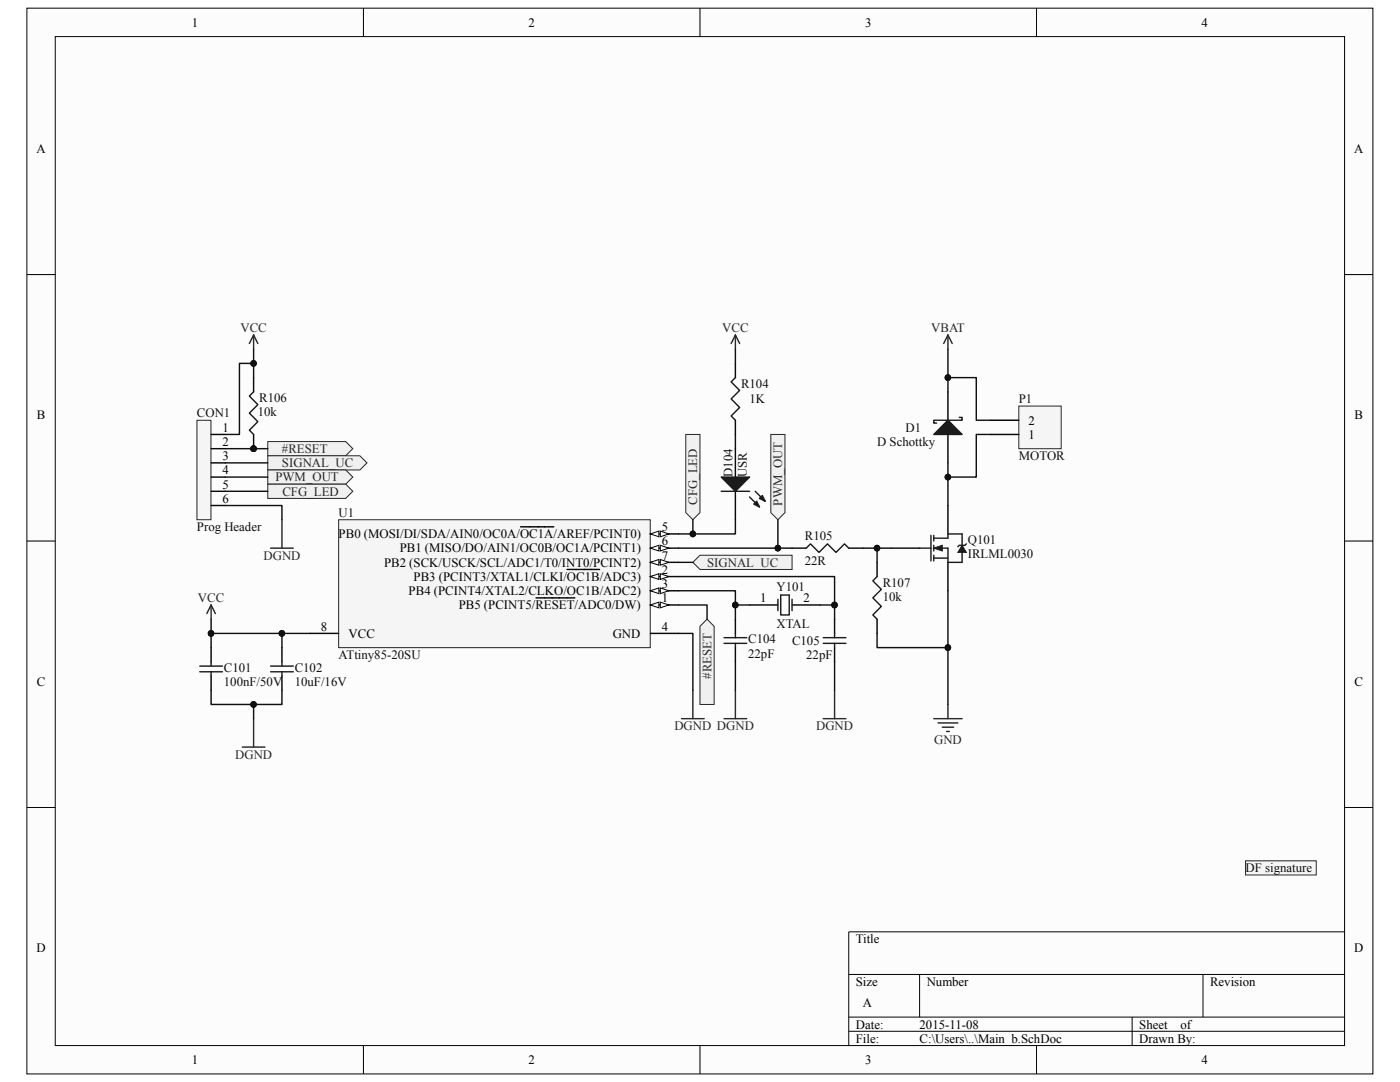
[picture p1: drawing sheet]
<svg xmlns="http://www.w3.org/2000/svg" width="279mm" height="216mm" viewBox="0 0 279 216" stroke-linecap="round" stroke-linejoin="round" font-family="sans-serif">
<path d="M5.4 1.6h268.6v212.7h-268.6z" fill="#fcfcfc"/>
<path d="M5.4 1.6h268.6v212.7h-268.6z" fill="none" stroke="#000" stroke-width=".2"/>
<path d="M11 7.3h257.3v201.3h-257.3z" fill="#fcfcfc"/>
<g fill="none" stroke="#000" stroke-width=".2">
<path d="M11 7.3h257.3v201.3h-257.3zM72.5 1.6v5.7M139.7 1.6v5.7M206.9 1.6v5.7M5.4 54.8h5.6M268.4 54.8h5.6M5.4 108h5.6M268.4 108h5.6M5.4 161.1h5.6M268.4 161.1h5.6M169.4 194.4h99M183.5 194.4v8.5"/>
<path d="M240.1 194.4v8.5M268.4 185.9h-99v22.7M72.5 208.6v5.7M139.7 208.6v5.7M169.4 202.9h99M169.4 205.8h99M206.9 208.6v5.7M225.9 202.9v5.7"/>
</g>
<path d="M67.6 103.7h62.2v25.5h-62.2z" fill="#f5f5f5"/>
<path d="M67.6 103.7h62.2v25.5h-62.2z" fill="none" stroke="#262626" stroke-width=".2"/>
<path d="M129.8 120.7h5.7" fill="none" stroke="#000" stroke-width=".28"/>
<g fill="#fcfcfc" stroke="#000" stroke-width=".2">
<path d="M129.8 120.7l1.7-.5v1.1z"/>
<path d="M131.8 120.2l1.7 .5-1.7 .6z"/>
</g>
<path d="M107 119.3h7.7M129.8 115h5.7" fill="none" stroke="#000" stroke-width=".28"/>
<g fill="#fcfcfc" stroke="#000" stroke-width=".2">
<path d="M129.8 115l1.7-.5v1.1z"/>
<path d="M131.8 114.5l1.7 .5-1.7 .6z"/>
</g>
<path d="M113.2 113.6h6.4M129.8 117.9h5.7" fill="none" stroke="#000" stroke-width=".28"/>
<g fill="#fcfcfc" stroke="#000" stroke-width=".2">
<path d="M129.8 117.9l1.7-.6v1.1z"/>
<path d="M131.8 117.3l1.7 .6-1.7 .5z"/>
</g>
<path d="M129.8 106.5h5.7M129.8 126.4h5.7" fill="none" stroke="#000" stroke-width=".28"/>
<g fill="#fcfcfc" stroke="#000" stroke-width=".2">
<path d="M129.8 106.5l1.7-.5v1.1z"/>
<path d="M131.8 106l1.7 .5-1.7 .6z"/>
</g>
<path d="M103.9 105.1h6.6M129.8 109.4h5.7" fill="none" stroke="#000" stroke-width=".28"/>
<g fill="#fcfcfc" stroke="#000" stroke-width=".2">
<path d="M129.8 109.4l1.7-.6v1.1z"/>
<path d="M131.8 108.8l1.7 .6-1.7 .5z"/>
</g>
<path d="M129.8 112.2h5.7" fill="none" stroke="#000" stroke-width=".28"/>
<g fill="#fcfcfc" stroke="#000" stroke-width=".2">
<path d="M129.8 112.2l1.7-.6v1.2z"/>
<path d="M131.8 111.6l1.7 .6-1.7 .6z"/>
</g>
<path d="M177.9 109.4h5.6M189.2 100.9v5.6M189.2 112.2v5.7M61.9 126.4h5.7" fill="none" stroke="#000" stroke-width=".28"/>
<path d="M183.5 109.4h2.3M185.8 106.8v5.1M186.4 107.4h2.8v-.9h2.8v2.3M186.4 109.4h2.8v2.8h2.8v-2M186.4 111.4h2.8M186.4 106.8v1.2M186.4 108.8v1.1M186.4 110.8v1.1M192.9 108.5l-.3 .3h-1.2l-.2 .3" fill="none" stroke="#1c1c1c" stroke-width=".28"/>
<g fill="#1c1c1c" stroke="#1c1c1c" stroke-width=".2">
<path d="M186.4 109.4l1.7-.6v1.1z"/>
<path d="M192 108.8l.9 1.4h-1.7z"/>
</g>
<path d="M189.2 66.8l-.9 1.7M189.2 66.8l.8 1.7M189.2 66.8v2.9" fill="none" stroke="#262626" stroke-width=".28"/>
<path d="M139.7 110.8h18.4v2.8h-18.4l-1.4-1.4z" fill-rule="evenodd" fill="#f0f0f0" stroke="#262626" stroke-width=".2"/>
<path d="M50.6 66.8l-.8 1.7M50.6 66.8l.9 1.7M50.6 66.8v2.9M42.1 120.7l-.8 1.7M42.1 120.7l.9 1.7M42.1 120.7v2.9" fill="none" stroke="#262626" stroke-width=".28"/>
<g fill="none" stroke="#000" stroke-width=".28">
<path d="M50.6 75.3v2.9M50.6 86.7v2.8M158.1 109.4h2.8M169.4 109.4h2.8M175 112.2v2.8M42.1 129.2v2.9M42.1 134.9v2.8M56.3 129.2v2.9M56.3 134.9v2.8M146.8 123.6v2.8M146.8 129.2v2.9M149.6 120.7h5.6"/>
<path d="M158.1 120.7h5.6M166.6 123.6v2.8M166.6 129.2v2.9M175 123.6v2.8"/>
</g>
<g fill="none" stroke="#1c1c1c" stroke-width=".28">
<path d="M50.6 78.2l-.8 .8 1.7 1.7-1.7 1.7 1.7 1.7-1.7 1.7 .8 .9M155.2 119.6v2.3M155.8 118.7h1.7v4h-1.7zM158.1 119.6v2.3M160.9 109.4l.9-.9 1.6 1.7 1.7-1.7 1.7 1.7 1.7-1.7 .9 .9M175 115l-.8 .9 1.7 1.7-1.7 1.7 1.7 1.7-1.7 1.7 .8 .9M39.9 132.9h4.5M39.9 134h4.5M42.1 132.1v.8M42.1 134v.9M54 132.9h4.5M54 134h4.5"/>
<path d="M56.3 132.1v.8M56.3 134v.9M144.5 127.2h4.5M144.5 128.4h4.5M146.8 126.4v.8M146.8 128.4v.8M164.3 127.2h4.5M164.3 128.4h4.5M166.6 126.4v.8M166.6 128.4v.8"/>
</g>
<circle cx="50.6" cy="89.5" r=".56" fill="#0e0e0e" stroke="#0e0e0e" stroke-width=".2"/>
<path d="M248.6 171.8h14.1v2.8h-14.1z" fill="#f5f5f5"/>
<path d="M248.6 171.8h14.1v2.8h-14.1z" fill="none" stroke="#262626" stroke-width=".2"/>
<path d="M189.2 78.2v5.7M189.2 86.7v5.7" fill="none" stroke="#000" stroke-width=".28"/>
<path d="M189.2 83.9l2.8 2.8h-5.6z" fill="#1c1c1c" stroke="#1c1c1c" stroke-width=".28"/>
<path d="M191.4 83.3h.6v.6h-5.6v.5h.5" fill="none" stroke="#1c1c1c" stroke-width=".28"/>
<path d="M203.3 81h8.5v8.5h-8.5z" fill="#f5f5f5"/>
<path d="M203.3 81h8.5v8.5h-8.5z" fill="none" stroke="#262626" stroke-width=".2"/>
<path d="M197.7 86.7h5.6M197.7 83.9h5.6" fill="none" stroke="#000" stroke-width=".28"/>
<g fill="none" stroke="#262626" stroke-width=".28">
<path d="M138.3 137.7v5.7M146.8 137.7v5.7M166.6 137.7v5.7M48.4 149.1h4.5M50.6 143.4v5.7M136 143.4h4.5M144.5 143.4h4.5M164.3 143.4h4.5M186.4 143.4h5.6M187.2 144.3h4M188.1 145.1h2.2M188.9 146h.6"/>
<path d="M189.2 140.6v2.8"/>
</g>
<path d="M39.3 83.9h2.8v19.8h-2.8z" fill="#f5f5f5"/>
<path d="M39.3 83.9h2.8v19.8h-2.8z" fill="none" stroke="#262626" stroke-width=".2"/>
<path d="M42.1 86.7h2.9M42.1 89.5h2.9M42.1 92.4h2.9M42.1 95.2h2.9M42.1 98h2.9M42.1 100.9h2.9" fill="none" stroke="#000" stroke-width=".28"/>
<path d="M54 109.4h4.5M56.3 103.7v5.7" fill="none" stroke="#262626" stroke-width=".28"/>
<g fill="#f0f0f0" stroke="#262626" stroke-width=".2">
<path d="M141.1 123.6l1.4 1.4v15.6h-2.8v-15.6z" fill-rule="evenodd"/>
<path d="M53.4 88.1h15.6l1.4 1.4-1.4 1.4h-15.6z" fill-rule="evenodd"/>
<path d="M53.4 90.9h18.4l1.4 1.5-1.4 1.4h-18.4z" fill-rule="evenodd"/>
<path d="M153.8 86.7h2.9v15.6l-1.5 1.4-1.4-1.4z" fill-rule="evenodd"/>
<path d="M53.4 93.8h15.6l1.4 1.4-1.4 1.4h-15.6z" fill-rule="evenodd"/>
<path d="M53.4 96.6h15.6l1.4 1.4-1.4 1.5h-15.6z" fill-rule="evenodd"/>
</g>
<path d="M146.8 72.5v2.8M146.8 83.9v2.8M146.8 89.5v5.7M146.8 98v5.7" fill="none" stroke="#000" stroke-width=".28"/>
<g fill="#1c1c1c" stroke="#1c1c1c" stroke-width=".28">
<path d="M143.9 95.2h5.7l-2.8 2.8z"/>
<path d="M151 100l.6 1.2-1.2-.6z"/>
<path d="M152.1 98.9l.6 1.1-1.1-.5z"/>
</g>
<path d="M146.8 75.3l-.9 .9 1.7 1.7-1.7 1.7 1.7 1.7-1.7 1.7 .9 .9M143.9 98h5.7M149.6 99.2l2 2M150.7 98l2 2" fill="none" stroke="#1c1c1c" stroke-width=".28"/>
<path d="M146.8 66.8l-.9 1.7M146.8 66.8l.8 1.7M146.8 66.8v2.9" fill="none" stroke="#262626" stroke-width=".28"/>
<path d="M136.9 86.7h2.8v15.6l-1.4 1.4-1.4-1.4z" fill-rule="evenodd" fill="#f0f0f0" stroke="#262626" stroke-width=".2"/>
<g fill="none" stroke="#0e0e0e" stroke-width=".28">
<path d="M50.6 69.7v5.6M50.6 72.5h-2.8v14.2h-2.8M146.8 69.7v2.8M189.2 69.7v5.6h5.6v8.6h2.9M189.2 75.3v2.9M45 89.5h8.4M45 92.4h8.4M45 95.2h8.4M45 98h8.4M146.8 86.7v2.8M189.2 92.4v2.8M197.7 86.7h-2.9v8.5h-5.6v5.7"/>
<path d="M45 100.9h11.3v2.8M135.5 115h31.1v5.7h-2.9M135.5 117.9h11.3v2.8M135.5 109.4h22.6M135.5 112.2h2.8M138.3 103.7v2.8M146.8 103.7v2.8h-11.3M155.2 103.7v5.7M172.2 109.4h5.7M175 109.4v2.8M189.2 117.9v11.3M42.1 137.7v2.9h8.5v2.8"/>
<path d="M42.1 123.6v2.8M56.3 137.7v2.9h-5.7M56.3 126.4v2.8M61.9 126.4h-19.8v2.8M135.5 126.4h2.8v11.3M135.5 120.7h5.6v2.9M146.8 132.1v5.6M149.6 120.7h-2.8v2.9M166.6 120.7v2.9M166.6 132.1v5.6M175 126.4v2.8h14.2v11.4"/>
</g>
<g fill="#0e0e0e" stroke="#0e0e0e" stroke-width=".2">
<circle cx="56.2" cy="126.4" r=".56"/>
<circle cx="50.6" cy="140.6" r=".56"/>
<circle cx="42.1" cy="126.4" r=".56"/>
<circle cx="175" cy="109.4" r=".56"/>
<circle cx="166.5" cy="120.7" r=".56"/>
<circle cx="146.7" cy="120.7" r=".56"/>
<circle cx="50.6" cy="72.5" r=".56"/>
<circle cx="138.3" cy="106.5" r=".56"/>
<circle cx="50.6" cy="89.5" r=".56"/>
<circle cx="155.2" cy="109.4" r=".56"/>
<circle cx="189.2" cy="129.2" r=".56"/>
<circle cx="189.2" cy="95.2" r=".56"/>
<circle cx="189.2" cy="75.3" r=".56"/>
</g>
<g font-size="2.6">
<text x="38.3" y="5.3">1</text>
<text x="105.5" y="5.3">2</text>
<text x="172.6" y="5.3">3</text>
<text x="239.8" y="5.3">4</text>
<text x="7.3" y="30.5">A</text>
<text x="270.3" y="30.5">A</text>
<text x="7.3" y="83.7">B</text>
<text x="270.3" y="83.7">B</text>
<text x="44.4" y="86.1">1</text>
<text x="44.4" y="89">2</text>
<text x="205.3" y="87.6">1</text>
<text x="205.3" y="84.7">2</text>
<text x="44.4" y="91.8">3</text>
<text x="44.4" y="94.6">4</text>
<text x="44.4" y="97.5">5</text>
<text x="44.4" y="100.3">6</text>
<text x="67.6" y="107.4">PB0 (MOSI/DI/SDA/AIN0/OC0A/OC1A/AREF/PCINT0)</text>
<text x="132.1" y="106">5</text>
<text x="76.7" y="113.1">PB2 (SCK/USCK/SCL/ADC1/T0/INT0/PCINT2)</text>
<text x="79.8" y="110.2">PB1 (MISO/DO/AIN1/OC0B/OC1A/PCINT1)</text>
<text x="132.1" y="108.8">6</text>
<text x="132.1" y="111.7">7</text>
<text x="81.6" y="118.7">PB4 (PCINT4/XTAL2/CLKO/OC1B/ADC2)</text>
<text x="82.5" y="115.9">PB3 (PCINT3/XTAL1/CLKI/OC1B/ADC3)</text>
<text x="132.1" y="114.5">2</text>
<text x="132.1" y="117.3">3</text>
<text x="64" y="125.8">8</text>
<text x="91.6" y="121.6">PB5 (PCINT5/RESET/ADC0/DW)</text>
<text x="132.1" y="120.2">1</text>
<text x="132.1" y="125.8">4</text>
<text x="151.7" y="120.2">1</text>
<text x="160.3" y="120.2">2</text>
<text x="69.6" y="127.3">VCC</text>
<text x="122.3" y="127.3">GND</text>
<text x="7.3" y="136.8">C</text>
<text x="270.3" y="136.8">C</text>
<text x="7.3" y="190">D</text>
<text x="170.8" y="188.2">Title</text>
<text x="270.3" y="190">D</text>
<text x="170.8" y="196.7">Size</text>
<text x="184.9" y="196.7">Number</text>
<text x="241.5" y="196.7">Revision</text>
<text x="172.2" y="201">A</text>
<text x="170.8" y="205.2">Date:</text>
<text x="170.8" y="208.1">File:</text>
<text x="183.5" y="205.2">2015-11-08</text>
<text x="183.5" y="208.1">C:\Users\..\Main_b.SchDoc</text>
<text x="227.4" y="205.2">Sheet</text>
<text x="227.4" y="208.1">Drawn By:</text>
<text x="235.6" y="205.2">of</text>
<text x="38.3" y="212.3">1</text>
<text x="105.5" y="212.3">2</text>
<text x="172.6" y="212.3">3</text>
<text x="239.8" y="212.3">4</text>
</g>
<g font-size="2.6" fill="#262626">
<text x="48" y="66.3">VCC</text>
<text x="144.1" y="66.3">VCC</text>
<text x="185.8" y="66.3">VBAT</text>
<text x="56.3" y="90.4">#RESET</text>
<text x="56.3" y="93.2">SIGNAL_UC</text>
<text x="55" y="96.1">PWM_OUT</text>
<text x="56.4" y="98.9">CFG_LED</text>
<text x="139.1" y="100.7" transform="rotate(-90 139.1 100.7)">CFG_LED</text>
<text x="156.1" y="100.9" transform="rotate(-90 156.1 100.9)">PWM_OUT</text>
<text x="52.6" y="111.7">DGND</text>
<text x="141.1" y="113.1">SIGNAL_UC</text>
<text x="39.5" y="120.2">VCC</text>
<text x="142" y="135.5" transform="rotate(-90 142 135.5)">#RESET</text>
<text x="134.6" y="145.7">DGND DGND</text>
<text x="162.9" y="145.7">DGND</text>
<text x="186.4" y="148.5">GND</text>
<text x="46.9" y="151.4">DGND</text>
</g>
<g font-size="2.6" fill="#0e0e0e">
<text x="147.9" y="77.3">R104</text>
<text x="39.3" y="83.3">CON1</text>
<text x="51.5" y="83">10k</text>
<text x="51.7" y="80.2">R106</text>
<text x="149.6" y="80.5">1K</text>
<text x="203.3" y="80.5">P1</text>
<text x="175" y="89">D Schottky</text>
<text x="180.7" y="86.1">D1</text>
<text x="146.2" y="95.2" transform="rotate(-90 146.2 95.2)">D104</text>
<text x="149" y="95.2" transform="rotate(-90 149 95.2)">USR</text>
<text x="203.3" y="91.8">MOTOR</text>
<text x="39.3" y="106">Prog Header</text>
<text x="67.6" y="103.1">U1</text>
<text x="160.6" y="107.7">R105</text>
<text x="160.6" y="112.8">22R</text>
<text x="193.1" y="108.5">Q101</text>
<text x="193.1" y="111.4">IRLML0030</text>
<text x="155" y="117.9">Y101</text>
<text x="176.2" y="119.9">10k</text>
<text x="176.2" y="117">R107</text>
<text x="155" y="125.3">XTAL</text>
<text x="67.6" y="131.5">ATtiny85-20SU</text>
<text x="149.3" y="128.4">C104</text>
<text x="149.3" y="131.2">22pF</text>
<text x="158.1" y="128.7">C105</text>
<text x="160.9" y="131.5">22pF</text>
<text x="44.7" y="134.1">C101</text>
<text x="44.7" y="136.9">100nF/50V</text>
<text x="58.8" y="134.1">C102</text>
<text x="58.8" y="136.9">10uF/16V</text>
<text x="248.6" y="174">DF signature</text>
</g>
</svg>
